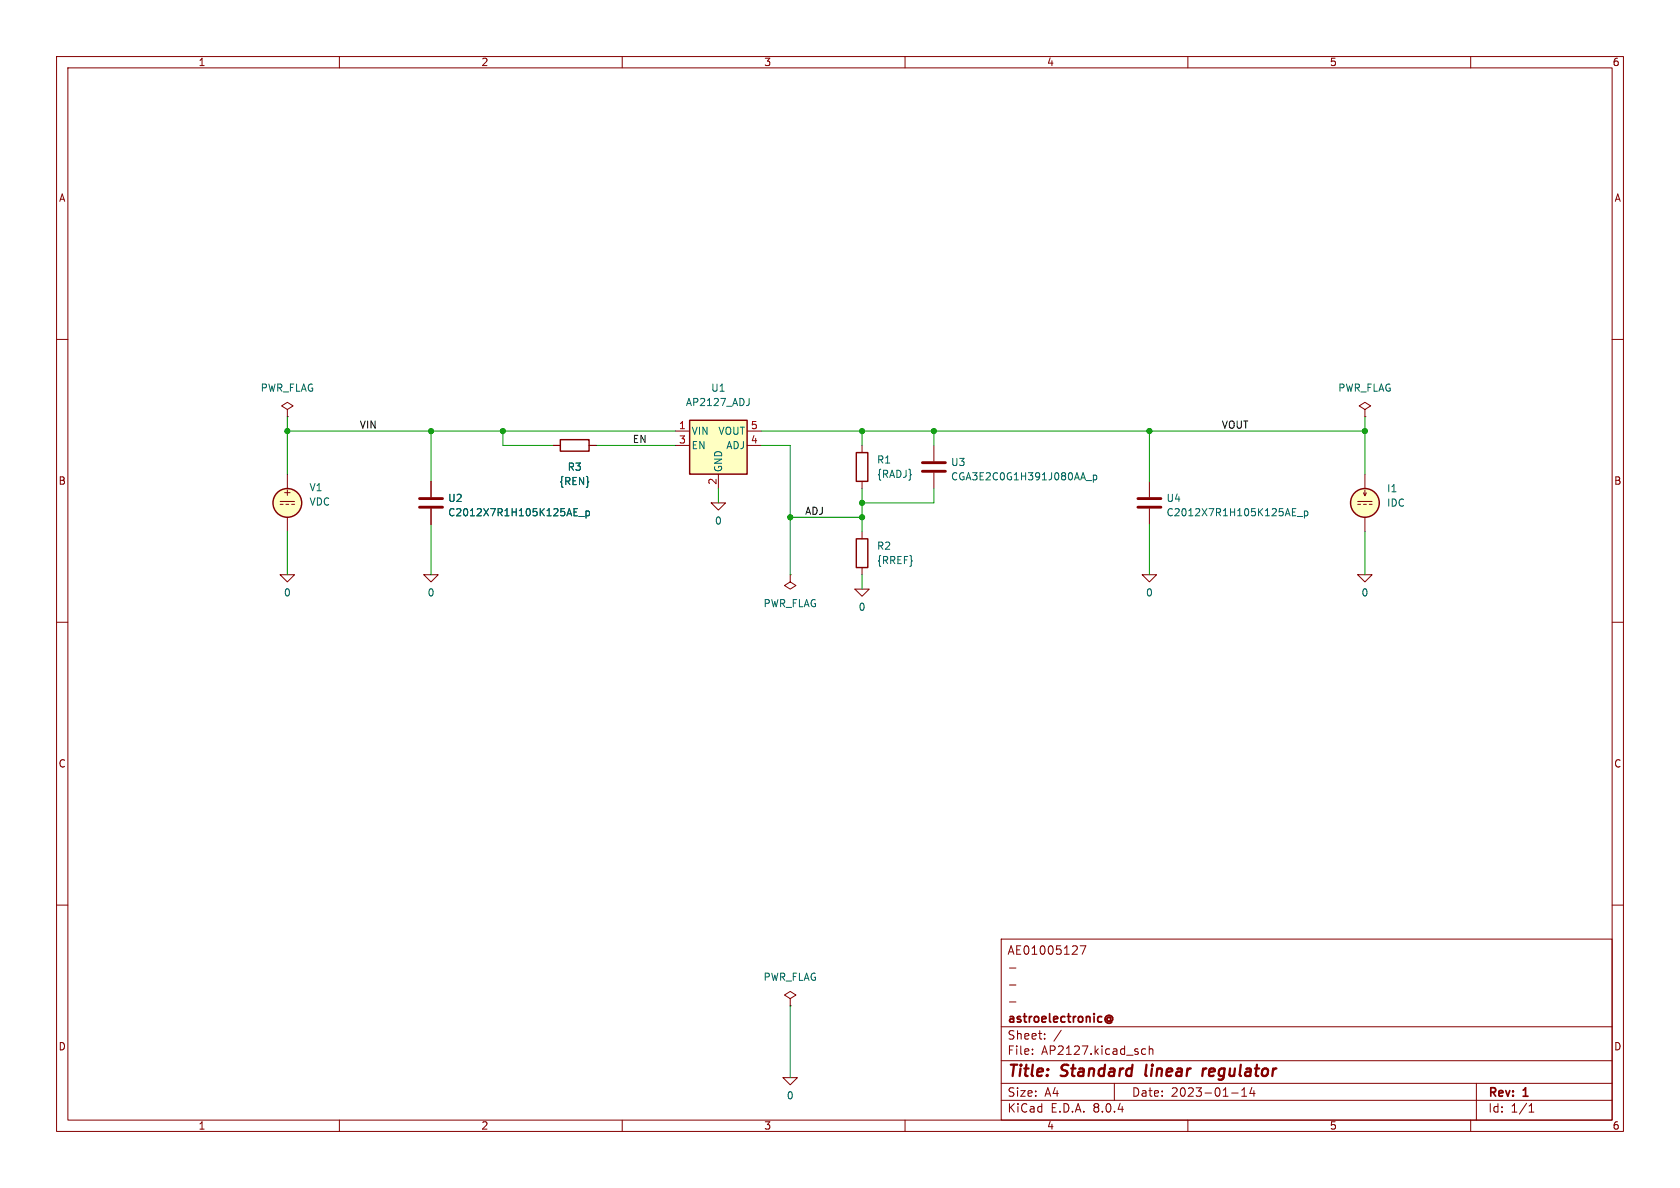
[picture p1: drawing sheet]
(kicad_sch
 (version 20231120)
 (generator "eeschema")
 (generator_version "8.0")
 (paper "A4")
 (title_block
  (title "Standard linear regulator")
  (date "2023-01-14")
  (rev "1")
  (company "astroelectronic@")
  (comment 1 "-")
  (comment 2 "-")
  (comment 3 "-")
  (comment 4 "AE01005127"))
 (lib_symbols
  (symbol "AP2127:0"
   (power)
   (pin_names
    (offset 0)) (exclude_from_sim no) (in_bom yes) (on_board yes)
   (property "Reference" "#GND" (at 0 -2.54 0) (effects (font (size 1.27 1.27)) (hide yes)))
   (property "Value" "0" (at 0 -1.778 0) (effects (font (size 1.27 1.27))))
   (property "Footprint" "" (at 0 0 0) (effects (font (size 1.27 1.27)) (hide yes)))
   (property "Datasheet" "~" (at 0 0 0) (effects (font (size 1.27 1.27)) (hide yes)))
   (property "Description" "0V reference potential for simulation" (at 0 0 0) (effects (font (size 1.27 1.27)) (hide yes)))
   (symbol "0_0_1"
    (polyline (pts (xy -1.27 0) (xy 0 -1.27) (xy 1.27 0) (xy -1.27 0)) (stroke (width 0) (type default)) (fill (type none))))
   (symbol "0_1_1"
    (pin power_in line (at 0 0 0) (length 0) hide (name "0" (effects (font (size 1.016 1.016)))) (number "1" (effects (font (size 1.016 1.016)))))))
  (symbol "AP2127:AP2127_ADJ"
   (pin_names
    (offset 0.254)) (exclude_from_sim no) (in_bom yes) (on_board yes)
   (property "Reference" "U" (at -5.08 5.715 0) (effects (font (size 1.27 1.27)) (justify left)))
   (property "Value" "AP2127_ADJ" (at 0 5.715 0) (effects (font (size 1.27 1.27)) (justify left)))
   (property "Footprint" "Package_TO_SOT_SMD:SOT-23-5" (at 0 8.255 0) (effects (font (size 1.27 1.27)) (hide yes)))
   (property "Datasheet" "https://www.diodes.com/assets/Datasheets/AP2127.pdf" (at 0 6.35 0) (effects (font (size 1.27 1.27)) (hide yes)))
   (property "Description" "300mA low dropout adjustable linear regulator, shutdown pin, 2.5V-6V input voltage, SOT-23-5 package" (at 0 0 0) (effects (font (size 1.27 1.27)) (hide yes)))
   (symbol "AP2127_ADJ_0_1"
    (rectangle (start -5.08 4.445) (end 5.08 -5.08) (stroke (width 0.254) (type default)) (fill (type background))))
   (symbol "AP2127_ADJ_1_1"
    (pin passive line (at -7.62 2.54 0) (length 2.54) (name "VIN" (effects (font (size 1.27 1.27)))) (number "1" (effects (font (size 1.27 1.27)))))
    (pin passive line (at 0 -7.62 90) (length 2.54) (name "GND" (effects (font (size 1.27 1.27)))) (number "2" (effects (font (size 1.27 1.27)))))
    (pin passive line (at -7.62 0 0) (length 2.54) (name "EN" (effects (font (size 1.27 1.27)))) (number "3" (effects (font (size 1.27 1.27)))))
    (pin passive line (at 7.62 0 180) (length 2.54) (name "ADJ" (effects (font (size 1.27 1.27)))) (number "4" (effects (font (size 1.27 1.27)))))
    (pin passive line (at 7.62 2.54 180) (length 2.54) (name "VOUT" (effects (font (size 1.27 1.27)))) (number "5" (effects (font (size 1.27 1.27)))))))
  (symbol "AP2127:C"
   (pin_numbers hide)
   (pin_names
    (offset 0.254)) (exclude_from_sim no) (in_bom yes) (on_board yes)
   (property "Reference" "C" (at 0.635 2.54 0) (effects (font (size 1.27 1.27)) (justify left)))
   (property "Value" "C" (at 0.635 -2.54 0) (effects (font (size 1.27 1.27)) (justify left)))
   (property "Footprint" "" (at 0.9652 -3.81 0) (effects (font (size 1.27 1.27)) (hide yes)))
   (property "Datasheet" "~" (at 0 0 0) (effects (font (size 1.27 1.27)) (hide yes)))
   (property "Description" "Unpolarized capacitor" (at 0 0 0) (effects (font (size 1.27 1.27)) (hide yes)))
   (symbol "C_0_1"
    (polyline (pts (xy -2.032 -0.762) (xy 2.032 -0.762)) (stroke (width 0.508) (type default)) (fill (type none)))
    (polyline (pts (xy -2.032 0.762) (xy 2.032 0.762)) (stroke (width 0.508) (type default)) (fill (type none))))
   (symbol "C_1_1"
    (pin passive line (at 0 3.81 270) (length 2.794) (name "~" (effects (font (size 1.27 1.27)))) (number "1" (effects (font (size 1.27 1.27)))))
    (pin passive line (at 0 -3.81 90) (length 2.794) (name "~" (effects (font (size 1.27 1.27)))) (number "2" (effects (font (size 1.27 1.27)))))))
  (symbol "AP2127:IDC"
   (pin_numbers hide)
   (pin_names
    (offset 0.0254)) (exclude_from_sim no) (in_bom yes) (on_board yes)
   (property "Reference" "I" (at 2.54 2.54 0) (effects (font (size 1.27 1.27)) (justify left)))
   (property "Value" "${SIM.PARAMS}" (at 2.54 0 0) (effects (font (size 1.27 1.27)) (justify left)))
   (property "Footprint" "" (at 0 0 0) (effects (font (size 1.27 1.27)) (hide yes)))
   (property "Datasheet" "~" (at 0 0 0) (effects (font (size 1.27 1.27)) (hide yes)))
   (property "Description" "Current source, DC" (at 0 0 0) (effects (font (size 1.27 1.27)) (hide yes)))
   (property "Sim.Params" "${SIM.PARAMS}" (at 2.54 0 0) (effects (font (size 1.27 1.27)) (justify left)))
   (property "Sim.Params" "${SIM.PARAMS}" (at 2.54 0 0) (effects (font (size 1.27 1.27)) (justify left)))
   (property "Sim.Params" "${SIM.PARAMS}" (at 2.54 0 0) (effects (font (size 1.27 1.27)) (justify left)))
   (property "Sim.Params" "1" (at 2.54 0 0) (effects (font (size 1.27 1.27)) (justify left)))
   (property "Sim.Pins" "1=+ 2=-" (at 0 0 0) (effects (font (size 1.27 1.27)) (hide yes)))
   (property "Sim.Pins" "1=1 2=2" (at 0 0 0) (effects (font (size 1.27 1.27)) (hide yes)))
   (property "Sim.Pins" "1=1 2=2" (at 0 0 0) (effects (font (size 1.27 1.27)) (hide yes)))
   (property "Sim.Pins" "1=1 2=2" (at 0 0 0) (effects (font (size 1.27 1.27)) (hide yes)))
   (property "Sim.Pins" "1=1 2=2" (at 0 0 0) (effects (font (size 1.27 1.27)) (hide yes)))
   (property "Sim.Type" "DC" (at 0 0 0) (effects (font (size 1.27 1.27)) (hide yes)))
   (property "Sim.Device" "I" (at 0 0 0) (effects (font (size 1.27 1.27)) (justify left) (hide yes)))
   (property "Sim.Device" "SPICE" (at 0 0 0) (effects (font (size 1.27 1.27)) (hide yes)))
   (property "Sim.Device" "SPICE" (at 0 0 0) (effects (font (size 1.27 1.27)) (hide yes)))
   (property "Sim.Device" "SPICE" (at 0 0 0) (effects (font (size 1.27 1.27)) (hide yes)))
   (property "Sim.Device" "SPICE" (at 0 0 0) (effects (font (size 1.27 1.27)) (hide yes)))
   (property "Spice_Netlist_Enabled" "Y" (at 0 0 0) (effects (font (size 1.27 1.27)) (justify left) (hide yes)))
   (symbol "IDC_0_0"
    (polyline (pts (xy -1.27 0.254) (xy 1.27 0.254)) (stroke (width 0) (type default)) (fill (type none)))
    (polyline (pts (xy -0.762 -0.254) (xy -1.27 -0.254)) (stroke (width 0) (type default)) (fill (type none)))
    (polyline (pts (xy 0.254 -0.254) (xy -0.254 -0.254)) (stroke (width 0) (type default)) (fill (type none)))
    (polyline (pts (xy 1.27 -0.254) (xy 0.762 -0.254)) (stroke (width 0) (type default)) (fill (type none))))
   (symbol "IDC_0_1"
    (polyline (pts (xy 0 1.27) (xy 0 2.286)) (stroke (width 0) (type default)) (fill (type none)))
    (polyline (pts (xy -0.254 1.778) (xy 0 1.27) (xy 0.254 1.778)) (stroke (width 0) (type default)) (fill (type none)))
    (circle (center 0 0) (radius 2.54) (stroke (width 0.254) (type default)) (fill (type background))))
   (symbol "IDC_1_1"
    (pin passive line (at 0 5.08 270) (length 2.54) (name "~" (effects (font (size 1.27 1.27)))) (number "1" (effects (font (size 1.27 1.27)))))
    (pin passive line (at 0 -5.08 90) (length 2.54) (name "~" (effects (font (size 1.27 1.27)))) (number "2" (effects (font (size 1.27 1.27)))))))
  (symbol "AP2127:PWR_FLAG"
   (power)
   (pin_numbers hide)
   (pin_names
    (offset 0) hide) (exclude_from_sim no) (in_bom yes) (on_board yes)
   (property "Reference" "#FLG" (at 0 1.905 0) (effects (font (size 1.27 1.27)) (hide yes)))
   (property "Value" "PWR_FLAG" (at 0 3.81 0) (effects (font (size 1.27 1.27))))
   (property "Footprint" "" (at 0 0 0) (effects (font (size 1.27 1.27)) (hide yes)))
   (property "Datasheet" "~" (at 0 0 0) (effects (font (size 1.27 1.27)) (hide yes)))
   (property "Description" "Special symbol for telling ERC where power comes from" (at 0 0 0) (effects (font (size 1.27 1.27)) (hide yes)))
   (symbol "PWR_FLAG_0_0"
    (pin power_out line (at 0 0 90) (length 0) (name "pwr" (effects (font (size 1.27 1.27)))) (number "1" (effects (font (size 1.27 1.27))))))
   (symbol "PWR_FLAG_0_1"
    (polyline (pts (xy 0 0) (xy 0 1.27) (xy -1.016 1.905) (xy 0 2.54) (xy 1.016 1.905) (xy 0 1.27)) (stroke (width 0) (type default)) (fill (type none)))))
  (symbol "AP2127:R"
   (pin_numbers hide)
   (pin_names
    (offset 0)) (exclude_from_sim no) (in_bom yes) (on_board yes)
   (property "Reference" "R" (at 2.032 0 90) (effects (font (size 1.27 1.27))))
   (property "Value" "R" (at 0 0 90) (effects (font (size 1.27 1.27))))
   (property "Footprint" "" (at -1.778 0 90) (effects (font (size 1.27 1.27)) (hide yes)))
   (property "Datasheet" "~" (at 0 0 0) (effects (font (size 1.27 1.27)) (hide yes)))
   (property "Description" "Resistor" (at 0 0 0) (effects (font (size 1.27 1.27)) (hide yes)))
   (symbol "R_0_1"
    (rectangle (start -1.016 -2.54) (end 1.016 2.54) (stroke (width 0.254) (type default)) (fill (type none))))
   (symbol "R_1_1"
    (pin passive line (at 0 3.81 270) (length 1.27) (name "~" (effects (font (size 1.27 1.27)))) (number "1" (effects (font (size 1.27 1.27)))))
    (pin passive line (at 0 -3.81 90) (length 1.27) (name "~" (effects (font (size 1.27 1.27)))) (number "2" (effects (font (size 1.27 1.27)))))))
  (symbol "AP2127:VDC"
   (pin_numbers hide)
   (pin_names
    (offset 0.0254)) (exclude_from_sim no) (in_bom yes) (on_board yes)
   (property "Reference" "V" (at 2.54 2.54 0) (effects (font (size 1.27 1.27)) (justify left)))
   (property "Value" "${SIM.PARAMS}" (at 2.54 0 0) (effects (font (size 1.27 1.27)) (justify left)))
   (property "Footprint" "" (at 0 0 0) (effects (font (size 1.27 1.27)) (hide yes)))
   (property "Datasheet" "~" (at 0 0 0) (effects (font (size 1.27 1.27)) (hide yes)))
   (property "Description" "Voltage source, DC" (at 0 0 0) (effects (font (size 1.27 1.27)) (hide yes)))
   (property "Sim.Params" "${SIM.PARAMS}" (at 2.54 0 0) (effects (font (size 1.27 1.27)) (justify left)))
   (property "Sim.Params" "${SIM.PARAMS}" (at 2.54 0 0) (effects (font (size 1.27 1.27)) (justify left)))
   (property "Sim.Params" "${SIM.PARAMS}" (at 2.54 0 0) (effects (font (size 1.27 1.27)) (justify left)))
   (property "Sim.Params" "1" (at 2.54 0 0) (effects (font (size 1.27 1.27)) (justify left)))
   (property "Sim.Pins" "1=+ 2=-" (at 0 0 0) (effects (font (size 1.27 1.27)) (hide yes)))
   (property "Sim.Pins" "1=1 2=2" (at 0 0 0) (effects (font (size 1.27 1.27)) (hide yes)))
   (property "Sim.Pins" "1=1 2=2" (at 0 0 0) (effects (font (size 1.27 1.27)) (hide yes)))
   (property "Sim.Pins" "1=1 2=2" (at 0 0 0) (effects (font (size 1.27 1.27)) (hide yes)))
   (property "Sim.Pins" "1=1 2=2" (at 0 0 0) (effects (font (size 1.27 1.27)) (hide yes)))
   (property "Sim.Type" "DC" (at 0 0 0) (effects (font (size 1.27 1.27)) (hide yes)))
   (property "Sim.Device" "SPICE" (at 0 0 0) (effects (font (size 1.27 1.27)) (hide yes)))
   (property "Sim.Device" "SPICE" (at 0 0 0) (effects (font (size 1.27 1.27)) (hide yes)))
   (property "Sim.Device" "SPICE" (at 0 0 0) (effects (font (size 1.27 1.27)) (hide yes)))
   (property "Sim.Device" "SPICE" (at 0 0 0) (effects (font (size 1.27 1.27)) (hide yes)))
   (property "Sim.Device" "V" (at 0 0 0) (effects (font (size 1.27 1.27)) (justify left) (hide yes)))
   (property "Spice_Netlist_Enabled" "Y" (at 0 0 0) (effects (font (size 1.27 1.27)) (justify left) (hide yes)))
   (symbol "VDC_0_0"
    (polyline (pts (xy -1.27 0.254) (xy 1.27 0.254)) (stroke (width 0) (type default)) (fill (type none)))
    (polyline (pts (xy -0.762 -0.254) (xy -1.27 -0.254)) (stroke (width 0) (type default)) (fill (type none)))
    (polyline (pts (xy 0.254 -0.254) (xy -0.254 -0.254)) (stroke (width 0) (type default)) (fill (type none)))
    (polyline (pts (xy 1.27 -0.254) (xy 0.762 -0.254)) (stroke (width 0) (type default)) (fill (type none)))
    (text "+" (at 0 1.905 0) (effects (font (size 1.27 1.27)))))
   (symbol "VDC_0_1"
    (circle (center 0 0) (radius 2.54) (stroke (width 0.254) (type default)) (fill (type background))))
   (symbol "VDC_1_1"
    (pin passive line (at 0 5.08 270) (length 2.54) (name "~" (effects (font (size 1.27 1.27)))) (number "1" (effects (font (size 1.27 1.27)))))
    (pin passive line (at 0 -5.08 90) (length 2.54) (name "~" (effects (font (size 1.27 1.27)))) (number "2" (effects (font (size 1.27 1.27))))))))
 (junction
  (at 152.4 76.2)
  (diameter 0)
  (color 0 0 0 0))
 (junction
  (at 152.4 91.44)
  (diameter 0)
  (color 0 0 0 0))
 (junction
  (at 165.1 76.2)
  (diameter 0)
  (color 0 0 0 0))
 (junction
  (at 50.8 76.2)
  (diameter 0)
  (color 0 0 0 0))
 (junction
  (at 76.2 76.2)
  (diameter 0)
  (color 0 0 0 0))
 (junction
  (at 152.4 88.9)
  (diameter 0)
  (color 0 0 0 0))
 (junction
  (at 88.9 76.2)
  (diameter 0)
  (color 0 0 0 0))
 (junction
  (at 203.2 76.2)
  (diameter 0)
  (color 0 0 0 0))
 (junction
  (at 139.7 91.44)
  (diameter 0)
  (color 0 0 0 0))
 (junction
  (at 241.3 76.2)
  (diameter 0)
  (color 0 0 0 0))
 (wire
  (pts (xy 76.2 85.09) (xy 76.2 76.2))
  (stroke (width 0) (type default)))
 (wire
  (pts (xy 241.3 93.98) (xy 241.3 101.6))
  (stroke (width 0) (type default)))
 (wire
  (pts (xy 50.8 93.98) (xy 50.8 101.6))
  (stroke (width 0) (type default)))
 (wire
  (pts (xy 152.4 88.9) (xy 165.1 88.9))
  (stroke (width 0) (type default)))
 (wire
  (pts (xy 165.1 78.74) (xy 165.1 76.2))
  (stroke (width 0) (type default)))
 (wire
  (pts (xy 165.1 76.2) (xy 152.4 76.2))
  (stroke (width 0) (type default)))
 (wire
  (pts (xy 241.3 73.66) (xy 241.3 76.2))
  (stroke (width 0) (type default)))
 (wire
  (pts (xy 127 86.36) (xy 127 88.9))
  (stroke (width 0) (type default)))
 (wire
  (pts (xy 203.2 76.2) (xy 241.3 76.2))
  (stroke (width 0) (type default)))
 (wire
  (pts (xy 76.2 92.71) (xy 76.2 101.6))
  (stroke (width 0) (type default)))
 (wire
  (pts (xy 203.2 85.09) (xy 203.2 76.2))
  (stroke (width 0) (type default)))
 (wire
  (pts (xy 105.41 78.74) (xy 119.38 78.74))
  (stroke (width 0) (type default)))
 (wire
  (pts (xy 139.7 78.74) (xy 139.7 91.44))
  (stroke (width 0) (type default)))
 (wire
  (pts (xy 88.9 76.2) (xy 88.9 78.74))
  (stroke (width 0) (type default)))
 (wire
  (pts (xy 76.2 76.2) (xy 88.9 76.2))
  (stroke (width 0) (type default)))
 (wire
  (pts (xy 139.7 91.44) (xy 139.7 101.6))
  (stroke (width 0) (type default)))
 (wire
  (pts (xy 139.7 177.8) (xy 139.7 190.5))
  (stroke (width 0) (type default)))
 (wire
  (pts (xy 165.1 76.2) (xy 203.2 76.2))
  (stroke (width 0) (type default)))
 (wire
  (pts (xy 152.4 76.2) (xy 152.4 78.74))
  (stroke (width 0) (type default)))
 (wire
  (pts (xy 97.79 78.74) (xy 88.9 78.74))
  (stroke (width 0) (type default)))
 (wire
  (pts (xy 241.3 83.82) (xy 241.3 76.2))
  (stroke (width 0) (type default)))
 (wire
  (pts (xy 152.4 101.6) (xy 152.4 104.14))
  (stroke (width 0) (type default)))
 (wire
  (pts (xy 203.2 92.71) (xy 203.2 101.6))
  (stroke (width 0) (type default)))
 (wire
  (pts (xy 165.1 88.9) (xy 165.1 86.36))
  (stroke (width 0) (type default)))
 (wire
  (pts (xy 152.4 86.36) (xy 152.4 88.9))
  (stroke (width 0) (type default)))
 (wire
  (pts (xy 139.7 78.74) (xy 134.62 78.74))
  (stroke (width 0) (type default)))
 (wire
  (pts (xy 152.4 91.44) (xy 139.7 91.44))
  (stroke (width 0) (type default)))
 (wire
  (pts (xy 134.62 76.2) (xy 152.4 76.2))
  (stroke (width 0) (type default)))
 (wire
  (pts (xy 152.4 91.44) (xy 152.4 93.98))
  (stroke (width 0) (type default)))
 (wire
  (pts (xy 50.8 73.66) (xy 50.8 76.2))
  (stroke (width 0) (type default)))
 (wire
  (pts (xy 152.4 88.9) (xy 152.4 91.44))
  (stroke (width 0) (type default)))
 (wire
  (pts (xy 50.8 76.2) (xy 76.2 76.2))
  (stroke (width 0) (type default)))
 (wire
  (pts (xy 88.9 76.2) (xy 119.38 76.2))
  (stroke (width 0) (type default)))
 (wire
  (pts (xy 50.8 83.82) (xy 50.8 76.2))
  (stroke (width 0) (type default)))
 (label "VOUT"
  (at 215.9 76.2 0)
  (fields_autoplaced yes)
  (effects (font (size 1.27 1.27)) (justify left bottom)))
 (label "ADJ"
  (at 142.24 91.44 0)
  (fields_autoplaced yes)
  (effects (font (size 1.27 1.27)) (justify left bottom)))
 (label "EN"
  (at 111.76 78.74 0)
  (fields_autoplaced yes)
  (effects (font (size 1.27 1.27)) (justify left bottom)))
 (label "VIN"
  (at 63.5 76.2 0)
  (fields_autoplaced yes)
  (effects (font (size 1.27 1.27)) (justify left bottom)))
 (symbol
  (lib_id "AP2127:VDC")
  (at 50.8 88.9 0)
  (unit 1)
  (exclude_from_sim no)
  (in_bom yes)
  (on_board yes)
  (dnp no)
  (fields_autoplaced yes)
  (property "Reference" "V1" (at 54.61 87.5001 0) (effects (font (size 1.27 1.27)) (justify left)))
  (property "Value" "VDC" (at 54.61 90.0401 0) (effects (font (size 1.27 1.27)) (justify left)))
  (property "Footprint" "" (at 50.8 88.9 0) (effects (font (size 1.27 1.27)) (hide yes)))
  (property "Datasheet" "~" (at 50.8 88.9 0) (effects (font (size 1.27 1.27)) (hide yes)))
  (property "Description" "Voltage source, DC" (at 50.8 88.9 0) (effects (font (size 1.27 1.27)) (hide yes)))
  (property "Sim.Device" "SPICE" (at 50.8 88.9 0) (effects (font (size 1.27 1.27)) (justify left) (hide yes)))
  (property "Sim.Params" "type=\"V\" model=\"{VSOURCE}\" lib=\"\"" (at 0 0 0) (effects (font (size 1.27 1.27)) (hide yes)))
  (property "Sim.Pins" "1=1 2=2" (at 0 0 0) (effects (font (size 1.27 1.27)) (hide yes)))
  (property "Spice_Netlist_Enabled" "Y" (at 50.8 88.9 0) (effects (font (size 1.27 1.27)) (justify left) (hide yes)))
  (pin "1")
  (pin "2"))
 (symbol
  (lib_id "AP2127:0")
  (at 76.2 101.6 0)
  (unit 1)
  (exclude_from_sim no)
  (in_bom yes)
  (on_board yes)
  (dnp no)
  (fields_autoplaced yes)
  (property "Reference" "#GND03" (at 76.2 104.14 0) (effects (font (size 1.27 1.27)) (hide yes)))
  (property "Value" "0" (at 76.2 104.7734 0) (effects (font (size 1.27 1.27))))
  (property "Footprint" "" (at 76.2 101.6 0) (effects (font (size 1.27 1.27)) (hide yes)))
  (property "Datasheet" "~" (at 76.2 101.6 0) (effects (font (size 1.27 1.27)) (hide yes)))
  (property "Description" "" (at 76.2 101.6 0) (effects (font (size 1.27 1.27)) (hide yes)))
  (pin "1"))
 (symbol
  (lib_id "AP2127:PWR_FLAG")
  (at 139.7 101.6 180)
  (unit 1)
  (exclude_from_sim no)
  (in_bom yes)
  (on_board yes)
  (dnp no)
  (fields_autoplaced yes)
  (property "Reference" "#FLG03" (at 139.7 103.505 0) (effects (font (size 1.27 1.27)) (hide yes)))
  (property "Value" "PWR_FLAG" (at 139.7 106.68 0) (effects (font (size 1.27 1.27))))
  (property "Footprint" "" (at 139.7 101.6 0) (effects (font (size 1.27 1.27)) (hide yes)))
  (property "Datasheet" "~" (at 139.7 101.6 0) (effects (font (size 1.27 1.27)) (hide yes)))
  (property "Description" "" (at 139.7 101.6 0) (effects (font (size 1.27 1.27)) (hide yes)))
  (pin "1"))
 (symbol
  (lib_id "AP2127:0")
  (at 50.8 101.6 0)
  (unit 1)
  (exclude_from_sim no)
  (in_bom yes)
  (on_board yes)
  (dnp no)
  (fields_autoplaced yes)
  (property "Reference" "#GND01" (at 50.8 104.14 0) (effects (font (size 1.27 1.27)) (hide yes)))
  (property "Value" "0" (at 50.8 104.7734 0) (effects (font (size 1.27 1.27))))
  (property "Footprint" "" (at 50.8 101.6 0) (effects (font (size 1.27 1.27)) (hide yes)))
  (property "Datasheet" "~" (at 50.8 101.6 0) (effects (font (size 1.27 1.27)) (hide yes)))
  (property "Description" "" (at 50.8 101.6 0) (effects (font (size 1.27 1.27)) (hide yes)))
  (pin "1"))
 (symbol
  (lib_id "AP2127:IDC")
  (at 241.3 88.9 0)
  (unit 1)
  (exclude_from_sim no)
  (in_bom yes)
  (on_board yes)
  (dnp no)
  (fields_autoplaced yes)
  (property "Reference" "I1" (at 245.11 87.6299 0) (effects (font (size 1.27 1.27)) (justify left)))
  (property "Value" "IDC" (at 245.11 90.1699 0) (effects (font (size 1.27 1.27)) (justify left)))
  (property "Footprint" "" (at 241.3 88.9 0) (effects (font (size 1.27 1.27)) (hide yes)))
  (property "Datasheet" "~" (at 241.3 88.9 0) (effects (font (size 1.27 1.27)) (hide yes)))
  (property "Description" "Current source, DC" (at 241.3 88.9 0) (effects (font (size 1.27 1.27)) (hide yes)))
  (property "Sim.Device" "SPICE" (at 241.3 88.9 0) (effects (font (size 1.27 1.27)) (justify left) (hide yes)))
  (property "Sim.Params" "type=\"I\" model=\"{ILOAD}\" lib=\"\"" (at 0 0 0) (effects (font (size 1.27 1.27)) (hide yes)))
  (property "Sim.Pins" "1=1 2=2" (at 0 0 0) (effects (font (size 1.27 1.27)) (hide yes)))
  (property "Spice_Netlist_Enabled" "Y" (at 241.3 88.9 0) (effects (font (size 1.27 1.27)) (justify left) (hide yes)))
  (pin "1")
  (pin "2"))
 (symbol
  (lib_id "AP2127:0")
  (at 152.4 104.14 0)
  (unit 1)
  (exclude_from_sim no)
  (in_bom yes)
  (on_board yes)
  (dnp no)
  (fields_autoplaced yes)
  (property "Reference" "#GND06" (at 152.4 106.68 0) (effects (font (size 1.27 1.27)) (hide yes)))
  (property "Value" "0" (at 152.4 107.3134 0) (effects (font (size 1.27 1.27))))
  (property "Footprint" "" (at 152.4 104.14 0) (effects (font (size 1.27 1.27)) (hide yes)))
  (property "Datasheet" "~" (at 152.4 104.14 0) (effects (font (size 1.27 1.27)) (hide yes)))
  (property "Description" "" (at 152.4 104.14 0) (effects (font (size 1.27 1.27)) (hide yes)))
  (pin "1"))
 (symbol
  (lib_id "AP2127:R")
  (at 152.4 82.55 0)
  (unit 1)
  (exclude_from_sim no)
  (in_bom yes)
  (on_board yes)
  (dnp no)
  (fields_autoplaced yes)
  (property "Reference" "R1" (at 154.94 81.2799 0) (effects (font (size 1.27 1.27)) (justify left)))
  (property "Value" "{RADJ}" (at 154.94 83.8199 0) (effects (font (size 1.27 1.27)) (justify left)))
  (property "Footprint" "" (at 150.622 82.55 90) (effects (font (size 1.27 1.27)) (hide yes)))
  (property "Datasheet" "~" (at 152.4 82.55 0) (effects (font (size 1.27 1.27)) (hide yes)))
  (property "Description" "" (at 152.4 82.55 0) (effects (font (size 1.27 1.27)) (hide yes)))
  (pin "1")
  (pin "2"))
 (symbol
  (lib_id "AP2127:R")
  (at 152.4 97.79 0)
  (unit 1)
  (exclude_from_sim no)
  (in_bom yes)
  (on_board yes)
  (dnp no)
  (fields_autoplaced yes)
  (property "Reference" "R2" (at 154.94 96.5199 0) (effects (font (size 1.27 1.27)) (justify left)))
  (property "Value" "{RREF}" (at 154.94 99.0599 0) (effects (font (size 1.27 1.27)) (justify left)))
  (property "Footprint" "" (at 150.622 97.79 90) (effects (font (size 1.27 1.27)) (hide yes)))
  (property "Datasheet" "~" (at 152.4 97.79 0) (effects (font (size 1.27 1.27)) (hide yes)))
  (property "Description" "" (at 152.4 97.79 0) (effects (font (size 1.27 1.27)) (hide yes)))
  (pin "1")
  (pin "2"))
 (symbol
  (lib_id "AP2127:PWR_FLAG")
  (at 241.3 73.66 0)
  (unit 1)
  (exclude_from_sim no)
  (in_bom yes)
  (on_board yes)
  (dnp no)
  (fields_autoplaced yes)
  (property "Reference" "#FLG04" (at 241.3 71.755 0) (effects (font (size 1.27 1.27)) (hide yes)))
  (property "Value" "PWR_FLAG" (at 241.3 68.58 0) (effects (font (size 1.27 1.27))))
  (property "Footprint" "" (at 241.3 73.66 0) (effects (font (size 1.27 1.27)) (hide yes)))
  (property "Datasheet" "~" (at 241.3 73.66 0) (effects (font (size 1.27 1.27)) (hide yes)))
  (property "Description" "" (at 241.3 73.66 0) (effects (font (size 1.27 1.27)) (hide yes)))
  (pin "1"))
 (symbol
  (lib_id "AP2127:C")
  (at 203.2 88.9 0)
  (unit 1)
  (exclude_from_sim no)
  (in_bom yes)
  (on_board yes)
  (dnp no)
  (fields_autoplaced yes)
  (property "Reference" "U4" (at 206.121 88.0653 0) (effects (font (size 1.27 1.27)) (justify left)))
  (property "Value" "C2012X7R1H105K125AE_p" (at 206.121 90.6022 0) (effects (font (size 1.27 1.27)) (justify left)))
  (property "Footprint" "" (at 204.1652 92.71 0) (effects (font (size 1.27 1.27)) (hide yes)))
  (property "Datasheet" "~" (at 203.2 88.9 0) (effects (font (size 1.27 1.27)) (hide yes)))
  (property "Description" "" (at 203.2 88.9 0) (effects (font (size 1.27 1.27)) (hide yes)))
  (property "Sim.Device" "SUBCKT" (at 203.2 88.9 0) (effects (font (size 1.27 1.27)) (hide yes)))
  (property "Sim.Pins" "1=n1 2=n2" (at 0 0 0) (effects (font (size 1.27 1.27)) (hide yes)))
  (property "Sim.Library" "_models\\c2012x7r1h105k125ae_p.mod" (at 203.2 88.9 0) (effects (font (size 1.27 1.27)) (hide yes)))
  (property "Sim.Name" "C2012X7R1H105K125AE_p" (at 203.2 88.9 0) (effects (font (size 1.27 1.27)) (hide yes)))
  (pin "1")
  (pin "2"))
 (symbol
  (lib_id "AP2127:0")
  (at 203.2 101.6 0)
  (unit 1)
  (exclude_from_sim no)
  (in_bom yes)
  (on_board yes)
  (dnp no)
  (fields_autoplaced yes)
  (property "Reference" "#GND07" (at 203.2 104.14 0) (effects (font (size 1.27 1.27)) (hide yes)))
  (property "Value" "0" (at 203.2 104.7734 0) (effects (font (size 1.27 1.27))))
  (property "Footprint" "" (at 203.2 101.6 0) (effects (font (size 1.27 1.27)) (hide yes)))
  (property "Datasheet" "~" (at 203.2 101.6 0) (effects (font (size 1.27 1.27)) (hide yes)))
  (property "Description" "" (at 203.2 101.6 0) (effects (font (size 1.27 1.27)) (hide yes)))
  (pin "1"))
 (symbol
  (lib_id "AP2127:R")
  (at 101.6 78.74 90)
  (mirror x)
  (unit 1)
  (exclude_from_sim no)
  (in_bom yes)
  (on_board yes)
  (dnp no)
  (fields_autoplaced yes)
  (property "Reference" "R3" (at 101.6 82.55 90) (effects (font (size 1.27 1.27))))
  (property "Value" "{REN}" (at 101.6 85.09 90) (effects (font (size 1.27 1.27))))
  (property "Footprint" "" (at 101.6 76.962 90) (effects (font (size 1.27 1.27)) (hide yes)))
  (property "Datasheet" "~" (at 101.6 78.74 0) (effects (font (size 1.27 1.27)) (hide yes)))
  (property "Description" "" (at 101.6 78.74 0) (effects (font (size 1.27 1.27)) (hide yes)))
  (pin "1")
  (pin "2"))
 (symbol
  (lib_id "AP2127:0")
  (at 241.3 101.6 0)
  (unit 1)
  (exclude_from_sim no)
  (in_bom yes)
  (on_board yes)
  (dnp no)
  (fields_autoplaced yes)
  (property "Reference" "#GND08" (at 241.3 104.14 0) (effects (font (size 1.27 1.27)) (hide yes)))
  (property "Value" "0" (at 241.3 104.7734 0) (effects (font (size 1.27 1.27))))
  (property "Footprint" "" (at 241.3 101.6 0) (effects (font (size 1.27 1.27)) (hide yes)))
  (property "Datasheet" "~" (at 241.3 101.6 0) (effects (font (size 1.27 1.27)) (hide yes)))
  (property "Description" "" (at 241.3 101.6 0) (effects (font (size 1.27 1.27)) (hide yes)))
  (pin "1"))
 (symbol
  (lib_id "AP2127:AP2127_ADJ")
  (at 127 78.74 0)
  (unit 1)
  (exclude_from_sim no)
  (in_bom yes)
  (on_board yes)
  (dnp no)
  (fields_autoplaced yes)
  (property "Reference" "U1" (at 127 68.58 0) (effects (font (size 1.27 1.27))))
  (property "Value" "AP2127_ADJ" (at 127 71.12 0) (effects (font (size 1.27 1.27))))
  (property "Footprint" "Package_TO_SOT_SMD:SOT-23-5" (at 127 70.485 0) (effects (font (size 1.27 1.27)) (hide yes)))
  (property "Datasheet" "https://www.diodes.com/assets/Datasheets/AP2127.pdf" (at 127 72.39 0) (effects (font (size 1.27 1.27)) (hide yes)))
  (property "Description" "" (at 127 78.74 0) (effects (font (size 1.27 1.27)) (hide yes)))
  (property "Sim.Device" "SUBCKT" (at 127 78.74 0) (effects (font (size 1.27 1.27)) (hide yes)))
  (property "Sim.Pins" "1=1 2=2 3=3 4=4 5=5" (at 0 0 0) (effects (font (size 1.27 1.27)) (hide yes)))
  (property "Sim.Library" "_models\\AP2127.spice.txt" (at 127 78.74 0) (effects (font (size 1.27 1.27)) (hide yes)))
  (property "Sim.Name" "AP2127_ADJ" (at 127 78.74 0) (effects (font (size 1.27 1.27)) (hide yes)))
  (pin "1")
  (pin "2")
  (pin "3")
  (pin "4")
  (pin "5"))
 (symbol
  (lib_id "AP2127:PWR_FLAG")
  (at 139.7 177.8 0)
  (unit 1)
  (exclude_from_sim no)
  (in_bom yes)
  (on_board yes)
  (dnp no)
  (fields_autoplaced yes)
  (property "Reference" "#FLG01" (at 139.7 175.895 0) (effects (font (size 1.27 1.27)) (hide yes)))
  (property "Value" "PWR_FLAG" (at 139.7 172.72 0) (effects (font (size 1.27 1.27))))
  (property "Footprint" "" (at 139.7 177.8 0) (effects (font (size 1.27 1.27)) (hide yes)))
  (property "Datasheet" "~" (at 139.7 177.8 0) (effects (font (size 1.27 1.27)) (hide yes)))
  (property "Description" "" (at 139.7 177.8 0) (effects (font (size 1.27 1.27)) (hide yes)))
  (pin "1"))
 (symbol
  (lib_id "AP2127:0")
  (at 127 88.9 0)
  (unit 1)
  (exclude_from_sim no)
  (in_bom yes)
  (on_board yes)
  (dnp no)
  (fields_autoplaced yes)
  (property "Reference" "#GND04" (at 127 91.44 0) (effects (font (size 1.27 1.27)) (hide yes)))
  (property "Value" "0" (at 127 92.0734 0) (effects (font (size 1.27 1.27))))
  (property "Footprint" "" (at 127 88.9 0) (effects (font (size 1.27 1.27)) (hide yes)))
  (property "Datasheet" "~" (at 127 88.9 0) (effects (font (size 1.27 1.27)) (hide yes)))
  (property "Description" "" (at 127 88.9 0) (effects (font (size 1.27 1.27)) (hide yes)))
  (pin "1"))
 (symbol
  (lib_id "AP2127:PWR_FLAG")
  (at 50.8 73.66 0)
  (unit 1)
  (exclude_from_sim no)
  (in_bom yes)
  (on_board yes)
  (dnp no)
  (fields_autoplaced yes)
  (property "Reference" "#FLG02" (at 50.8 71.755 0) (effects (font (size 1.27 1.27)) (hide yes)))
  (property "Value" "PWR_FLAG" (at 50.8 68.58 0) (effects (font (size 1.27 1.27))))
  (property "Footprint" "" (at 50.8 73.66 0) (effects (font (size 1.27 1.27)) (hide yes)))
  (property "Datasheet" "~" (at 50.8 73.66 0) (effects (font (size 1.27 1.27)) (hide yes)))
  (property "Description" "" (at 50.8 73.66 0) (effects (font (size 1.27 1.27)) (hide yes)))
  (pin "1"))
 (symbol
  (lib_id "AP2127:C")
  (at 76.2 88.9 0)
  (unit 1)
  (exclude_from_sim no)
  (in_bom yes)
  (on_board yes)
  (dnp no)
  (fields_autoplaced yes)
  (property "Reference" "U2" (at 79.121 88.0653 0) (effects (font (size 1.27 1.27)) (justify left)))
  (property "Value" "C2012X7R1H105K125AE_p" (at 79.121 90.6022 0) (effects (font (size 1.27 1.27)) (justify left)))
  (property "Footprint" "" (at 77.1652 92.71 0) (effects (font (size 1.27 1.27)) (hide yes)))
  (property "Datasheet" "~" (at 76.2 88.9 0) (effects (font (size 1.27 1.27)) (hide yes)))
  (property "Description" "" (at 76.2 88.9 0) (effects (font (size 1.27 1.27)) (hide yes)))
  (property "Sim.Device" "SUBCKT" (at 76.2 88.9 0) (effects (font (size 1.27 1.27)) (hide yes)))
  (property "Sim.Pins" "1=n1 2=n2" (at 0 0 0) (effects (font (size 1.27 1.27)) (hide yes)))
  (property "Sim.Library" "_models\\c2012x7r1h105k125ae_p.mod" (at 76.2 88.9 0) (effects (font (size 1.27 1.27)) (hide yes)))
  (property "Sim.Name" "C2012X7R1H105K125AE_p" (at 76.2 88.9 0) (effects (font (size 1.27 1.27)) (hide yes)))
  (pin "1")
  (pin "2"))
 (symbol
  (lib_id "AP2127:C")
  (at 165.1 82.55 0)
  (unit 1)
  (exclude_from_sim no)
  (in_bom yes)
  (on_board yes)
  (dnp no)
  (fields_autoplaced yes)
  (property "Reference" "U3" (at 168.021 81.7153 0) (effects (font (size 1.27 1.27)) (justify left)))
  (property "Value" "CGA3E2C0G1H391J080AA_p" (at 168.021 84.2522 0) (effects (font (size 1.27 1.27)) (justify left)))
  (property "Footprint" "" (at 166.0652 86.36 0) (effects (font (size 1.27 1.27)) (hide yes)))
  (property "Datasheet" "~" (at 165.1 82.55 0) (effects (font (size 1.27 1.27)) (hide yes)))
  (property "Description" "" (at 165.1 82.55 0) (effects (font (size 1.27 1.27)) (hide yes)))
  (property "Sim.Device" "SUBCKT" (at 165.1 82.55 0) (effects (font (size 1.27 1.27)) (hide yes)))
  (property "Sim.Pins" "1=n1 2=n2" (at 0 0 0) (effects (font (size 1.27 1.27)) (hide yes)))
  (property "Sim.Library" "_models\\cga3e2c0g1h391j080aa_p.mod" (at 165.1 82.55 0) (effects (font (size 1.27 1.27)) (hide yes)))
  (property "Sim.Name" "CGA3E2C0G1H391J080AA_p" (at 165.1 82.55 0) (effects (font (size 1.27 1.27)) (hide yes)))
  (pin "1")
  (pin "2"))
 (symbol
  (lib_id "AP2127:0")
  (at 139.7 190.5 0)
  (unit 1)
  (exclude_from_sim no)
  (in_bom yes)
  (on_board yes)
  (dnp no)
  (fields_autoplaced yes)
  (property "Reference" "#GND05" (at 139.7 193.04 0) (effects (font (size 1.27 1.27)) (hide yes)))
  (property "Value" "0" (at 139.7 193.6734 0) (effects (font (size 1.27 1.27))))
  (property "Footprint" "" (at 139.7 190.5 0) (effects (font (size 1.27 1.27)) (hide yes)))
  (property "Datasheet" "~" (at 139.7 190.5 0) (effects (font (size 1.27 1.27)) (hide yes)))
  (property "Description" "" (at 139.7 190.5 0) (effects (font (size 1.27 1.27)) (hide yes)))
  (pin "1"))
 (sheet_instances
  (path ""
   (page "1"))))
